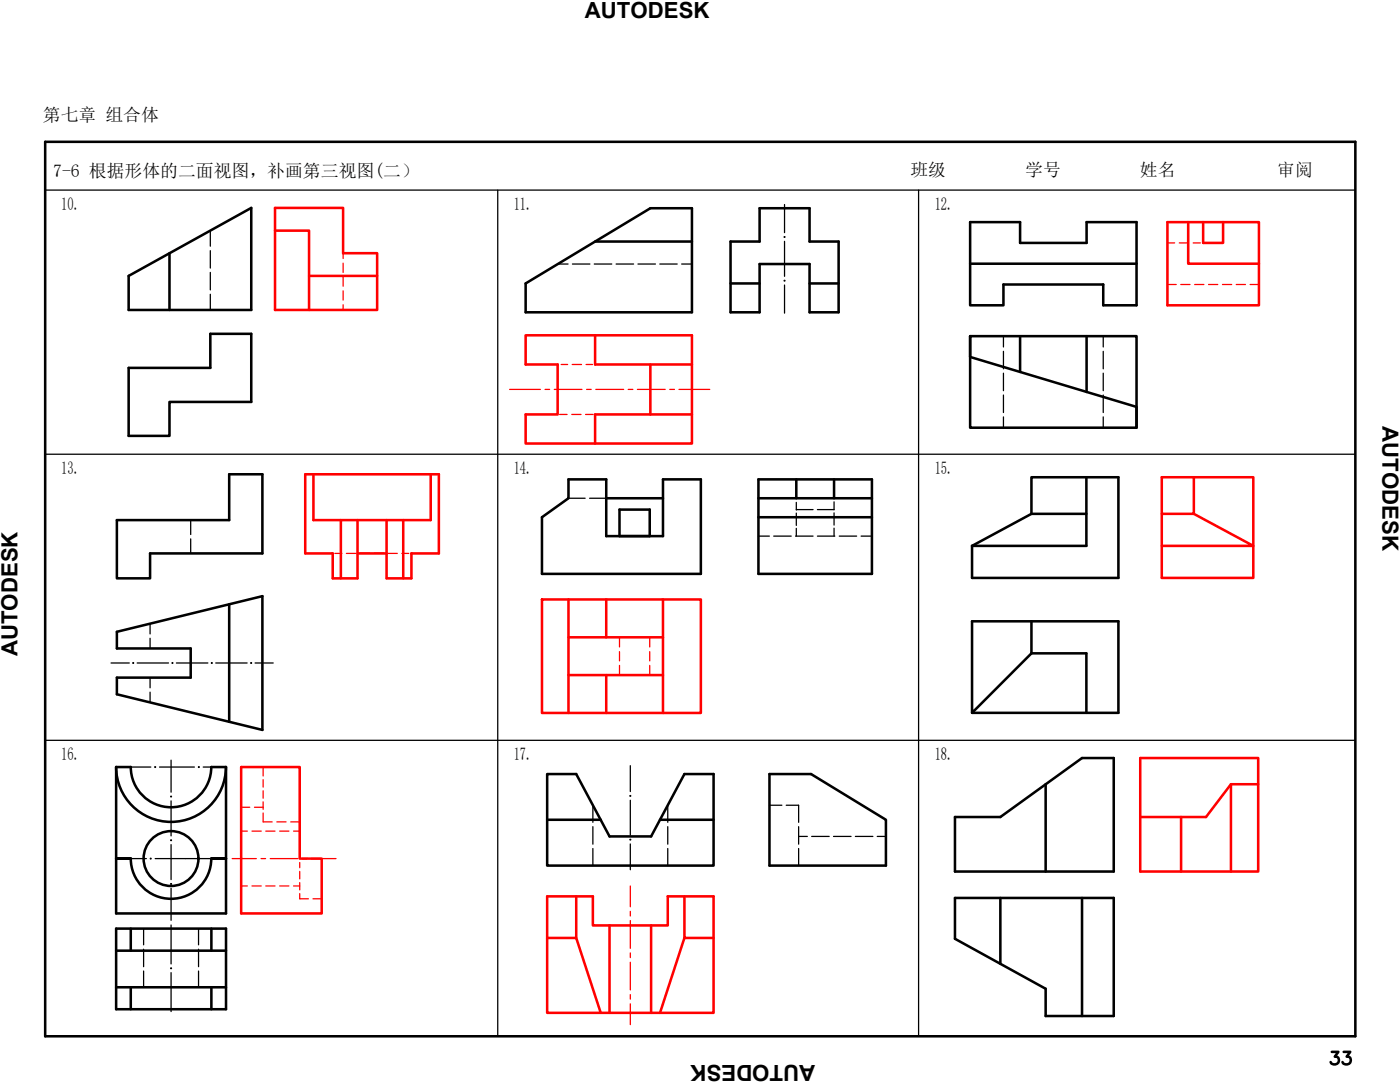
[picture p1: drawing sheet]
<svg xmlns="http://www.w3.org/2000/svg" width="279mm" height="216mm" viewBox="0 0 279 216" stroke-linecap="round" stroke-linejoin="round" font-family="sans-serif">
<!-- layer: 0 -->
<g fill="none" stroke="#000" stroke-width=".51">
<path d="M9 28.3h261.5v178.5h-261.5zM25.7 55.1l24.4-13.6v20.3h-24.4zM33.8 50.5v11.3M104.9 56.6l24.9-15h8.3v20.7h-33.2zM118.8 48.2h19.3M145.8 56.6h5.8M151.6 41.6h10v6.6h5.8v14.1h-5.8v-9.6h-10v9.6h-5.8v-14.1h5.8zM161.6 56.6h5.8M193.6 44.3h10v4.2h13.3v-4.2h9.9v16.6h-6.6v-4.1h-19.9v4.1h-6.7zM193.6 52.6h33.2M25.7 73.4h16.3v-6.8h8.1v13.6h-16.3v6.8h-8.1zM193.6 67.1h33.2v18.2h-33.2z"/>
<path d="M193.6 67.1v4.1l33.2 10v4.1M203.6 67.1v7.1M216.9 67.1v11.1M113.5 95.7h7.5v11.3h11.3v-11.3h7.6v18.8h-31.7v-11.3l5.3-3.8zM121 99.4h11.3M151.4 95.7h22.6v18.8h-22.6zM151.4 99.4h22.6M158.9 95.7v3.7M166.5 95.7v3.7M216.8 95.2v13.7h-22.8M23.3 103.8h22.4v-9.2h6.7v15.8h-22.4v5h-6.7zM123.6 107v-5.3h6.1v5.3"/>
<path d="M151.4 103.2h22.6M205.8 102.5v-7.3h17.4v20.1h-29.2v-6.4M205.8 102.5l-11.8 6.4M205.8 102.5h11M23.3 126.1l29.1-7.1v26.6l-29.1-7.1v-3.3h14.8v-5.8h-14.8zM45.7 120.6v23.4M205.8 130.4l-11.8 11.8v-18.2h29.2v18.2h-29.2M205.8 130.4h11v11.8M205.8 124v6.4M23.2 153a11 11 0 0 0 10.9 11 11 11 0 0 0 11-11M26.1 153a8 8 0 0 0 8 8.1 8 8 0 0 0 8.1-8.1M26.1 153.1h-2.9v29.2h21.9v-29.2h-2.9"/>
<path d="M109.2 154.5h5.8l6.6 12.4h8.3l6.7-12.4h5.8v18.2h-33.2zM153.6 154.5h8.3l14.9 9.1v9.1h-23.2zM208.7 156.5v17.4M26.1 171.3a8 8 0 0 0 8 8 8 8 0 0 0 8.1-8M26.1 171.3h-2.9h2.9M45.1 171.3h-2.9h2.9M109.2 163.6h10.7M131.7 163.6h10.7M190.6 163h9l16.3-11.7h6.4v22.6h-31.7zM190.6 179.2h31.7v23.5h-13.6v-5.4l-18.1-10zM199.6 179.2v13.1M215.9 179.2v23.5"/>
<path d="M23.2 189.7h21.9M23.2 185.3h21.9v16.1h-21.9zM23.2 197h21.9M26.1 185.3v4.4M26.1 197v4.4M42.2 185.3v4.4M42.2 197v4.4"/>
<circle cx="34.1" cy="171.3" r="5.5"/>
</g>
<g fill="none" stroke="#000" stroke-width=".25">
<path d="M42 46v3.1M42 50v3.5M42 54.4v3.4M42 58.7v3.1M111.3 52.7h2.1M114.2 52.7h3.5M118.6 52.7h3.5M123 52.7h3.4M127.3 52.7h3.5M131.7 52.7h3.4M136 52.7h2.1M200.3 67.1v2.1"/>
<path d="M200.3 70.1v3.5M200.3 74.5v3.5M200.3 78.8v3.5M220.2 67.1v2.1M220.2 70.1v3.5M220.2 74.5v3.5M220.2 78.8v3.5M113.5 99.4h3.3M117.7 99.4h3.3M200.3 83.2v2.1M220.2 83.2v2.1M38.1 103.8v2.9"/>
<path d="M38.1 107.5v2.9M151.4 107h2.1M154.4 107h3.5M158.8 107h3.5M158.9 101.7h3.4M158.9 100.2v1.6M158.9 102.4v2.4M158.9 105.4v1.6M163.1 107h3.5M163.1 101.7h3.4M166.5 100.1v1.6M166.5 102.3v2.5"/>
<path d="M166.5 105.4v1.6M167.5 107h3.5M171.9 107h2.1M30 124.4v2.1M30 127.4v2M30 135.2v2M30 138.1v2M118.3 160.7v3.4M118.3 165v3.4M118.3 169.3v3.4M133.3 160.7v3.4M133.3 165v3.4"/>
<path d="M133.3 169.3v3.4M153.6 160.7h2.4M156.9 160.7h2.5v3.4M159.4 166.9h1.7M159.4 165v3.4M159.4 169.3v3.4M162 166.9h3.5M166.3 166.9h3.5M170.7 166.9h3.5M175.1 166.9h1.7M28.7 185.3v3.2M28.7 189.4v3.5"/>
<path d="M28.7 193.8v3.2M39.6 185.3v3.2M39.6 189.4v3.5M39.6 193.8v3.2"/>
</g>
<path d="M9 37.9h261.5M9 90.6h261.5M9 147.7h261.5" fill="none" stroke="#000" stroke-width=".25"/>
<path d="M99.3 37.9v168.9M183.3 37.9v168.9M22.8 206.8h233.9" fill="none" stroke="#000" stroke-width=".25"/>
<g fill="none" stroke="#000" stroke-width=".25">
<path d="M156.6 40.8v5.6M156.6 48.2v6.9M156.6 56.9v5.6M22.2 132.3h3.6M27.4 132.3h6.2M35.2 132.3h6.3M43.1 132.3h6.2M50.9 132.3h3.6M26.1 153.1h4M31.8 153.1h7M34.1 151.7v6.4M34.1 159.8v7"/>
<path d="M40.6 153.1h3.9M125.8 152.8v5.1M125.8 159.7v6.9M23.2 171.3h6M31 171.3h14.1M34.1 168.5v7M34.1 177.2v6.4M125.8 168.4v5.1M34.1 184.6v7.7M34.1 194.1v7.7"/>
</g>
<g fill="#000" stroke="#000" stroke-width=".2">
<circle cx="156.6" cy="56" r=".11"/>
<circle cx="156.6" cy="47.3" r=".11"/>
<circle cx="26.6" cy="132.3" r=".11"/>
<circle cx="34.4" cy="132.3" r=".11"/>
<circle cx="42.3" cy="132.3" r=".11"/>
<circle cx="50.1" cy="132.3" r=".11"/>
<circle cx="31" cy="153.1" r=".11"/>
<circle cx="34.1" cy="158.9" r=".11"/>
<circle cx="39.7" cy="153.1" r=".11"/>
<circle cx="125.8" cy="158.8" r=".11"/>
<circle cx="30.1" cy="171.3" r=".11"/>
<circle cx="34.1" cy="176.4" r=".11"/>
<circle cx="34.1" cy="167.7" r=".11"/>
<circle cx="125.8" cy="167.5" r=".11"/>
<circle cx="34.1" cy="193.2" r=".11"/>
</g>
<g fill="none" stroke="#f00" stroke-width=".51">
<path d="M54.9 41.5h13.6v9h6.8v11.3h-20.4zM54.9 46h6.8v15.8M61.7 55.1h13.6M233 44.3h18.2v16.6h-18.2zM237.1 44.3v8.3h14.1M240.1 44.3v4.2h4v-4.2M104.9 66.9h33.2v21.6h-33.2v-5.8h6.4v-10h-6.4zM118.8 66.9v5.8h19.3M129.8 72.7v10M62.5 94.6v9.2h23.5v-9.2M138.1 82.7h-19.3v5.8M231.9 95.2h18.2v20.1h-18.2z"/>
<path d="M238.3 95.2v7.3h-6.4M68 103.8v11.6M71.4 103.8v11.6h-5v-5h-5.5v-15.8h26.7v15.8h-5.5v5h-4.9v-11.6M71.4 110.4h5.8M80.5 103.8v11.6M108.2 119.6h31.7v22.7h-31.7zM113.5 119.6v22.7M121 119.6v7.6M132.3 119.6v22.7M238.3 102.5l11.8 6.4h-18.2M113.5 127.2h18.8M113.5 134.7h18.8"/>
<path d="M121 134.7v7.6M48.1 153.1h11.7v18.2h4.4v11h-16.1zM227.6 151.3h23.5v22.6h-23.5zM245.7 156.5v17.4M251.1 156.5h-5.4l-5 6.5h-13.1M109.2 178.9h9.1v5.8h15v-5.8h9.1v23.2h-33.2zM115 178.9v8.3M136.6 178.9v8.3h5.8M235.7 163v10.9M109.2 187.2h5.8l4.9 14.9M121.6 184.7v17.4M129.9 184.7v17.4"/>
<path d="M136.6 187.2l-4.9 14.9"/>
</g>
<g fill="none" stroke="#f00" stroke-width=".25">
<path d="M68.5 50.5v1.1M68.5 52.5v1.9M68.5 55.3v1.8M68.5 58v1.9M233 48.5h1.4M233 56.8h1.7M235.4 48.5h1.8M235.6 56.8h1.9M238.1 48.5h1.5M238.4 56.8h1.9M241.2 56.8h1.8M244 56.8h1.8"/>
<path d="M246.7 56.8h1.9M249.5 56.8h1.7M68.5 60.8v1M112 72.7h1.3M114.2 72.7h1.9M117 72.7h1.3M111.7 82.7h1.5M114.1 82.7h1.9M116.9 82.7h1.5M66.8 110.4h1.4M69.1 110.4h1.9M71.9 110.4h1.8"/>
<path d="M74.7 110.4h1.8M77.4 110.4h1.9M80.2 110.4h1.4M123.6 127.2v1.9M123.6 130v1.9M123.6 132.8v1.9M129.7 127.2v1.9M129.7 130v1.9M129.7 132.8v1.9M52.5 153.1v1.7M52.5 155.6v1.5M52.5 157.8v1.5"/>
<path d="M52.5 160v1.5M48.1 176.8h1.3M48.1 165.8h1.3M48.1 161.1h1.7M50.3 176.8h1.8M50.3 165.8h1.8M50.8 161.1h1.7M52.5 162.2v1.8h1.8M53 176.8h1.9M53 165.8h1.9M55.2 164h1.9M55.8 176.8h1.9"/>
<path d="M55.8 165.8h1.9M58 164h1.8M58.6 176.8h1.2M58.6 165.8h1.2M59.8 178.3v1h1.8M59.8 172.1v1M59.8 173.9v1.5M59.8 176.1v1.5M62.5 179.3h1.7"/>
</g>
<g fill="none" stroke="#f00" stroke-width=".25">
<path d="M101.7 77.7h6.1M108.8 77.7h.9M110.6 77.7h5.5M117.1 77.7h.9M118.9 77.7h5.6M125.4 77.7h.9M127.2 77.7h5.6M133.7 77.7h.9M135.5 77.7h6.1M46.3 171.3h4.9M52.1 171.3h.9M53.9 171.3h5.6"/>
<path d="M60.4 171.3h.9M62.2 171.3h4.9M125.8 176.8v4.1M125.8 181.8v1M125.8 183.7v5.5M125.8 190.1v1M125.8 192v5.5M125.8 198.5v.9M125.8 200.3v4.1"/>
</g>
<text font-size="6.2" x="264.6" y="213.8">33</text>
<g font-size="4.4">
<text x="111.1" y="3.5">由 AUTODESK 由由由由由</text>
<text x="275.9" y="79.3" transform="rotate(90 275.9 79.3)">由 AUTODESK 由由由由由</text>
<text x="3.5" y="136.6" transform="rotate(-90 3.5 136.6)">由 AUTODESK 由由由由由</text>
<text x="168.4" y="212.4" transform="rotate(180 168.4 212.4)">由 AUTODESK 由由由由由</text>
</g>
<g font-size="3.6">
<text x="8.6" y="24.1">第七章 组合体</text>
<text x="10.6" y="35.2">7-6 根据形体的二面视图，补画第三视图(二）</text>
<text x="181.7" y="35.2">班级</text>
<text x="204.6" y="35.2">学号</text>
<text x="227.5" y="35.2">姓名</text>
<text x="254.9" y="35.2">审阅</text>
<text x="12.2" y="41.9">10.</text>
<text x="102.5" y="41.9">11.</text>
<text x="186.5" y="41.9">12.</text>
<text x="12.2" y="94.6">13.</text>
<text x="102.5" y="94.6">14.</text>
<text x="186.5" y="94.6">15.</text>
<text x="12.2" y="151.7">16.</text>
<text x="102.5" y="151.7">17.</text>
<text x="186.5" y="151.7">18.</text>
</g>
</svg>
